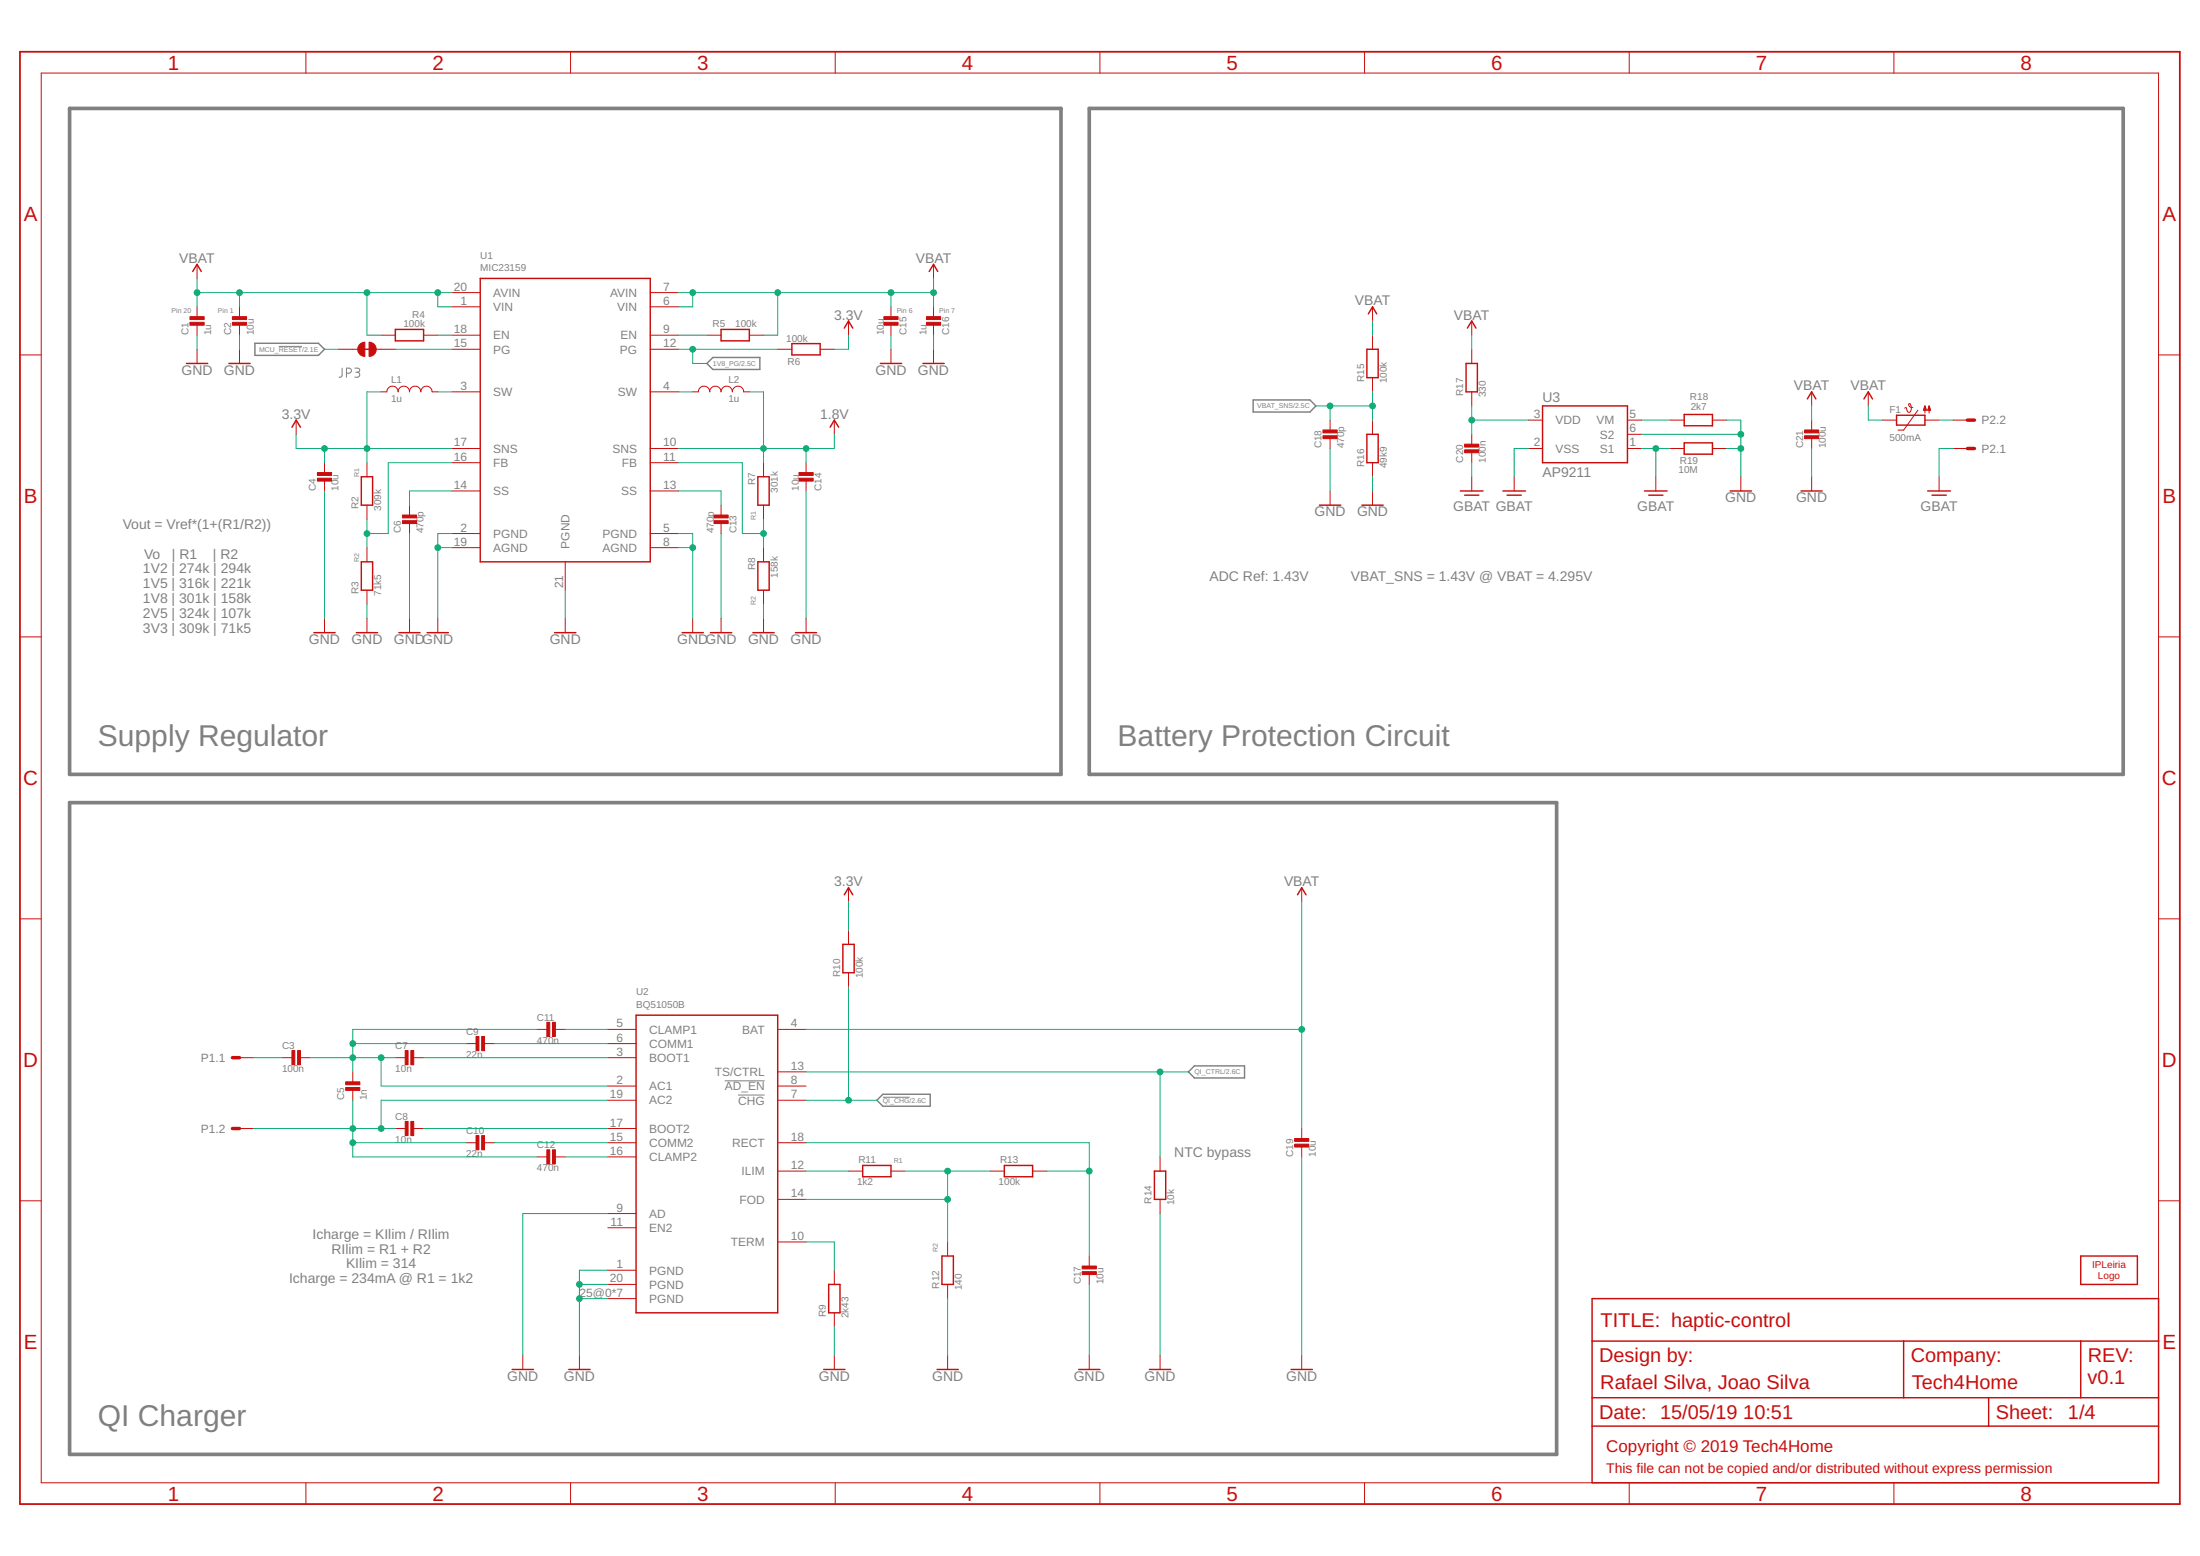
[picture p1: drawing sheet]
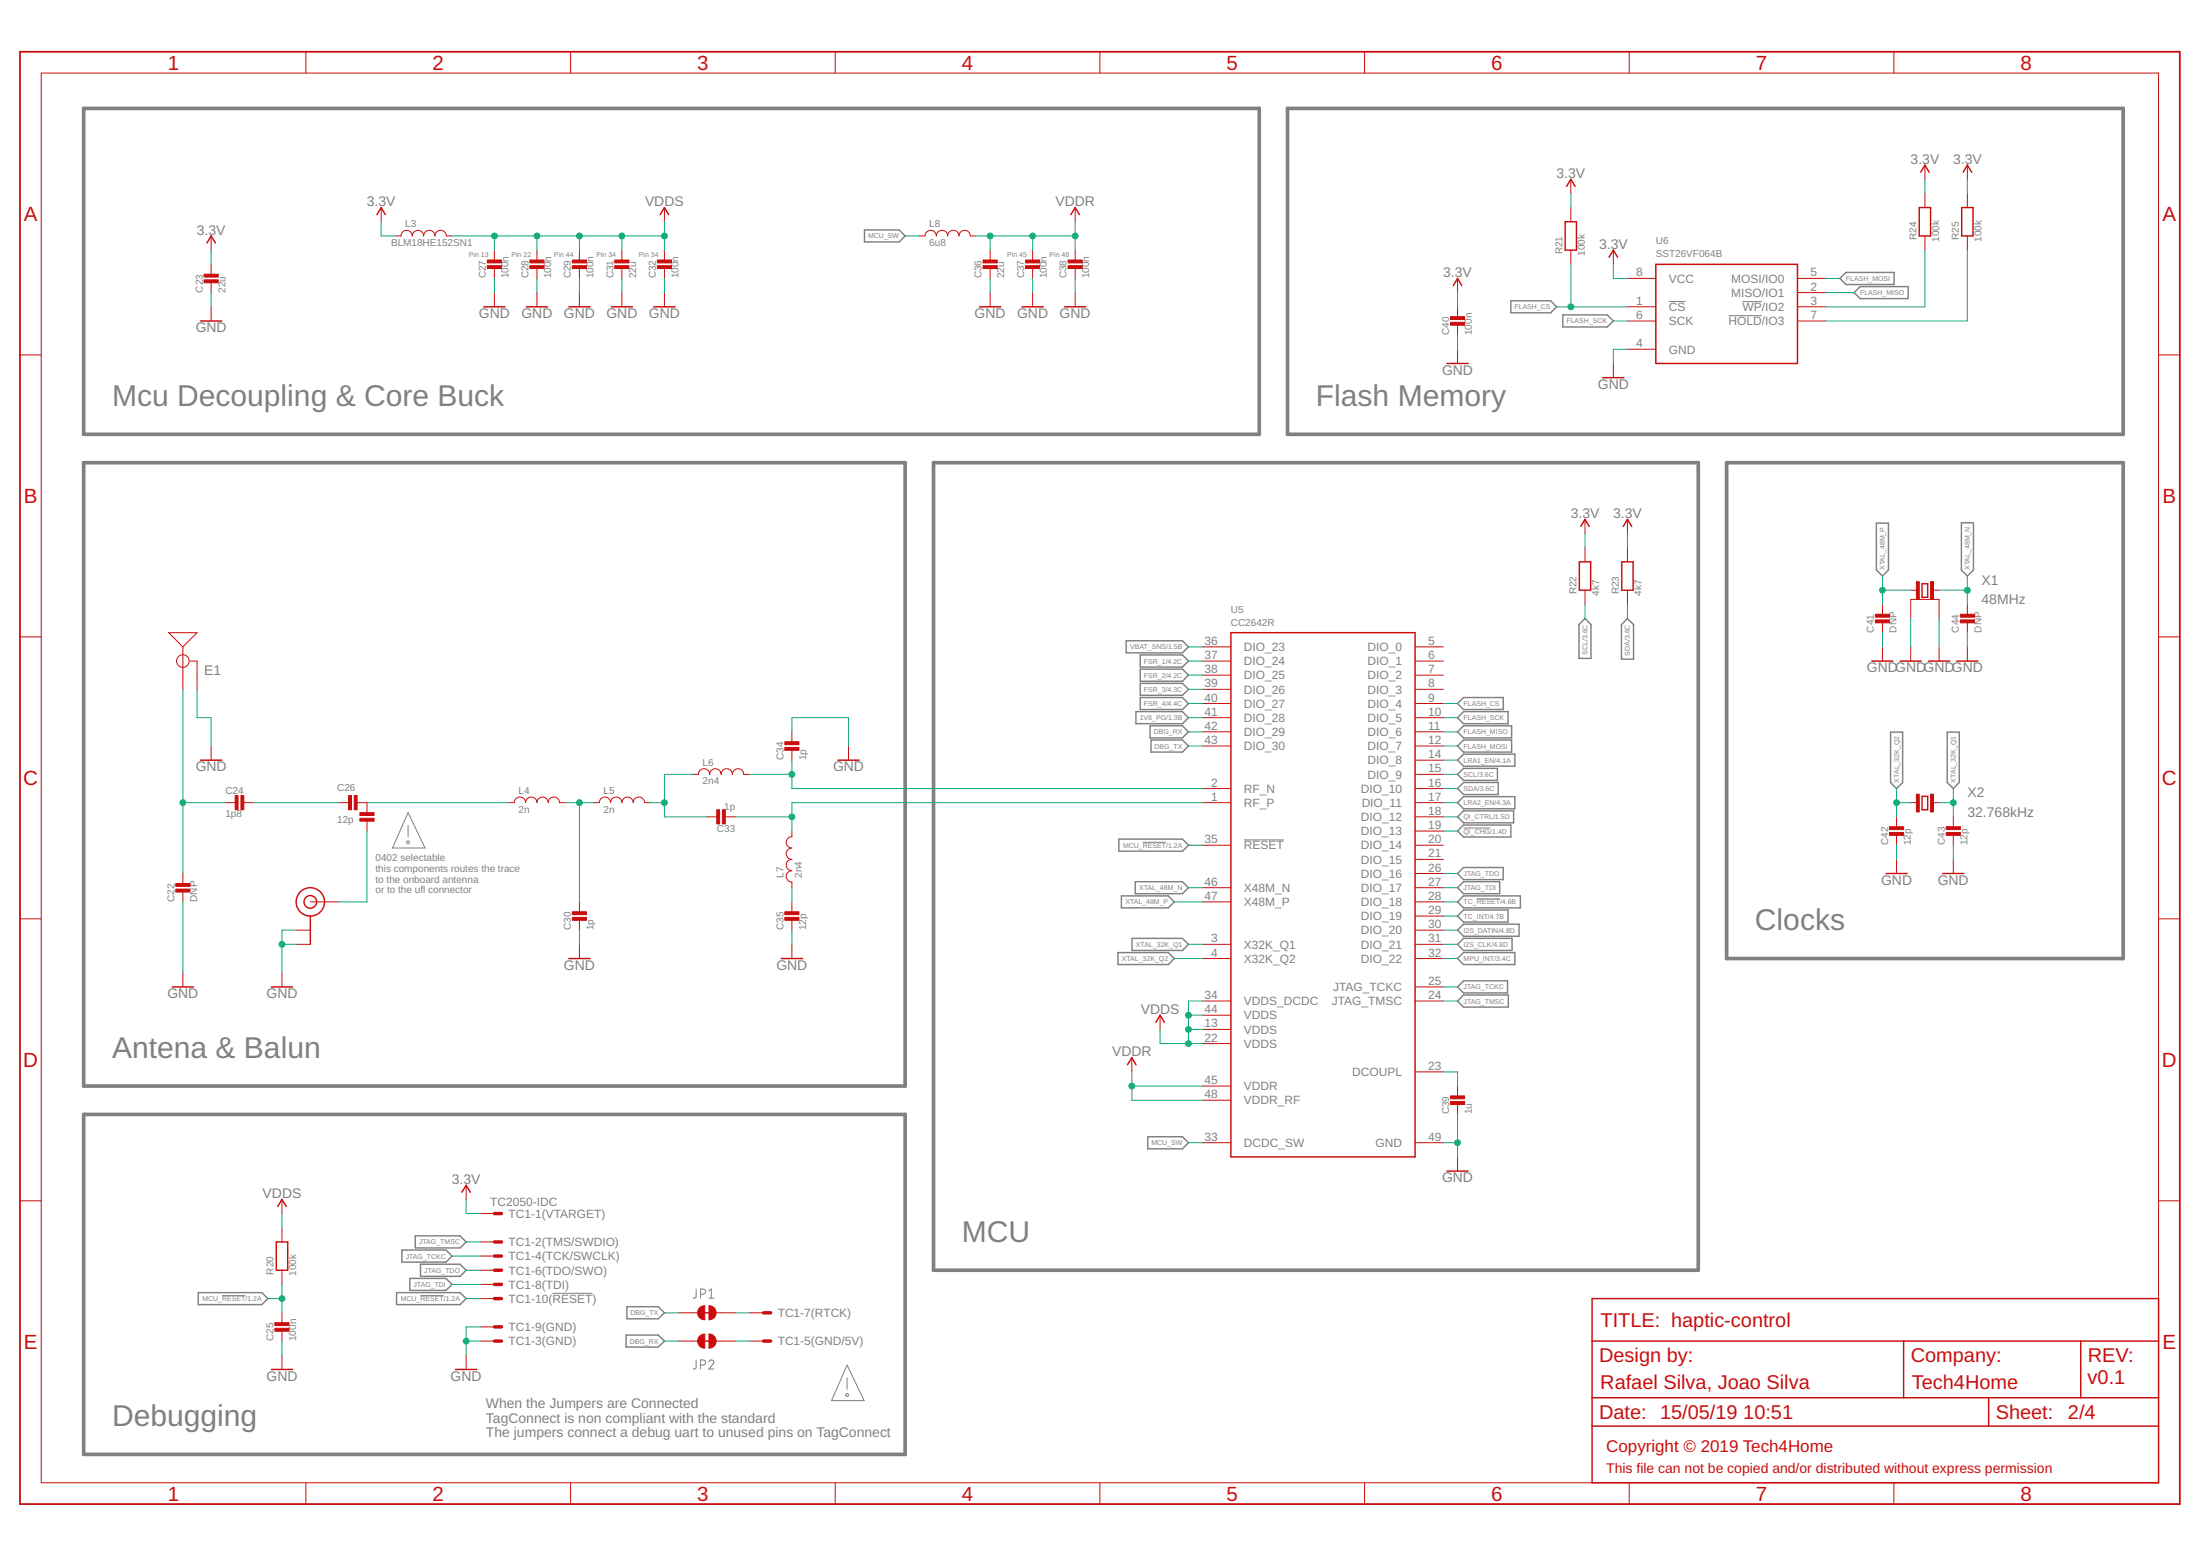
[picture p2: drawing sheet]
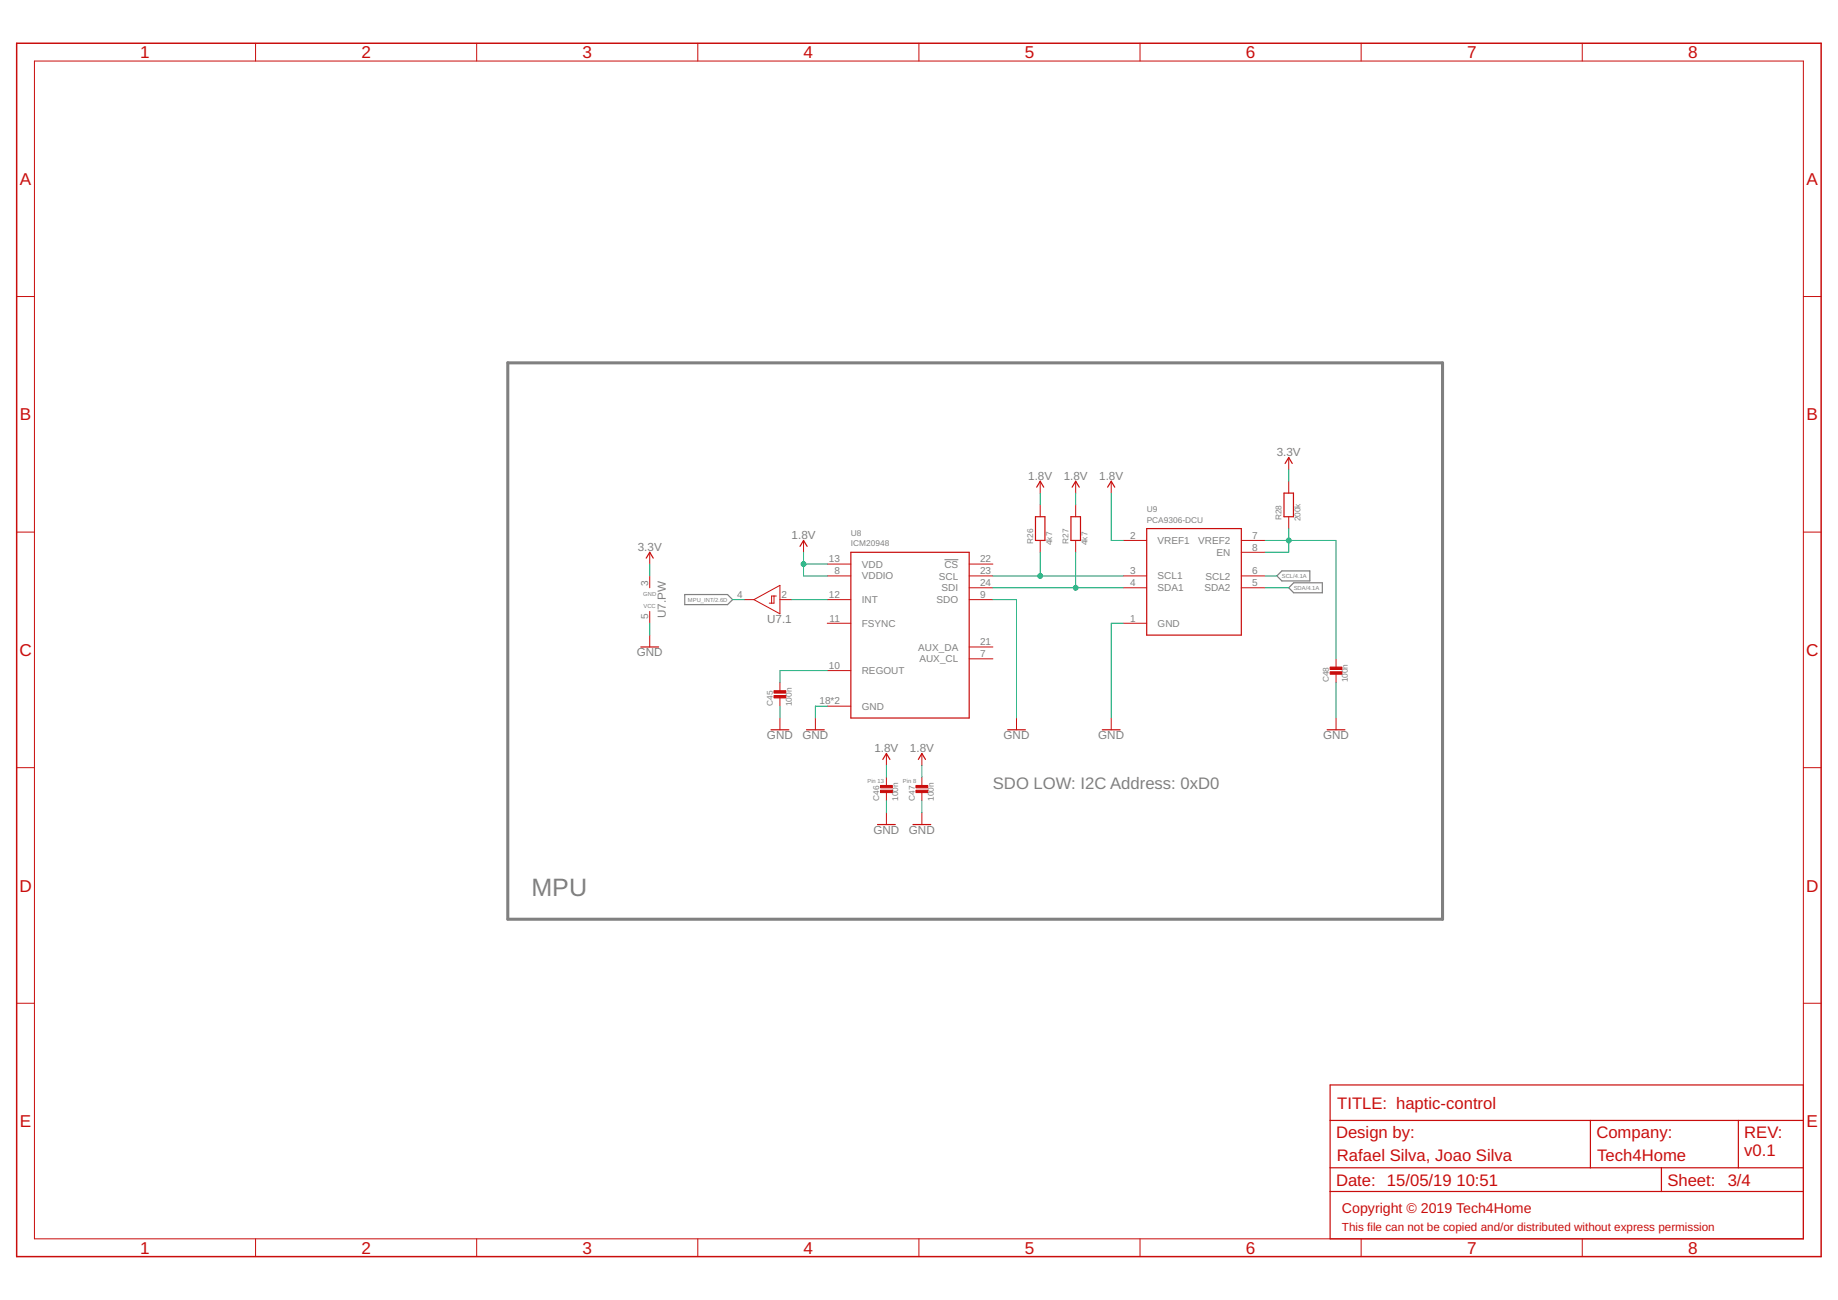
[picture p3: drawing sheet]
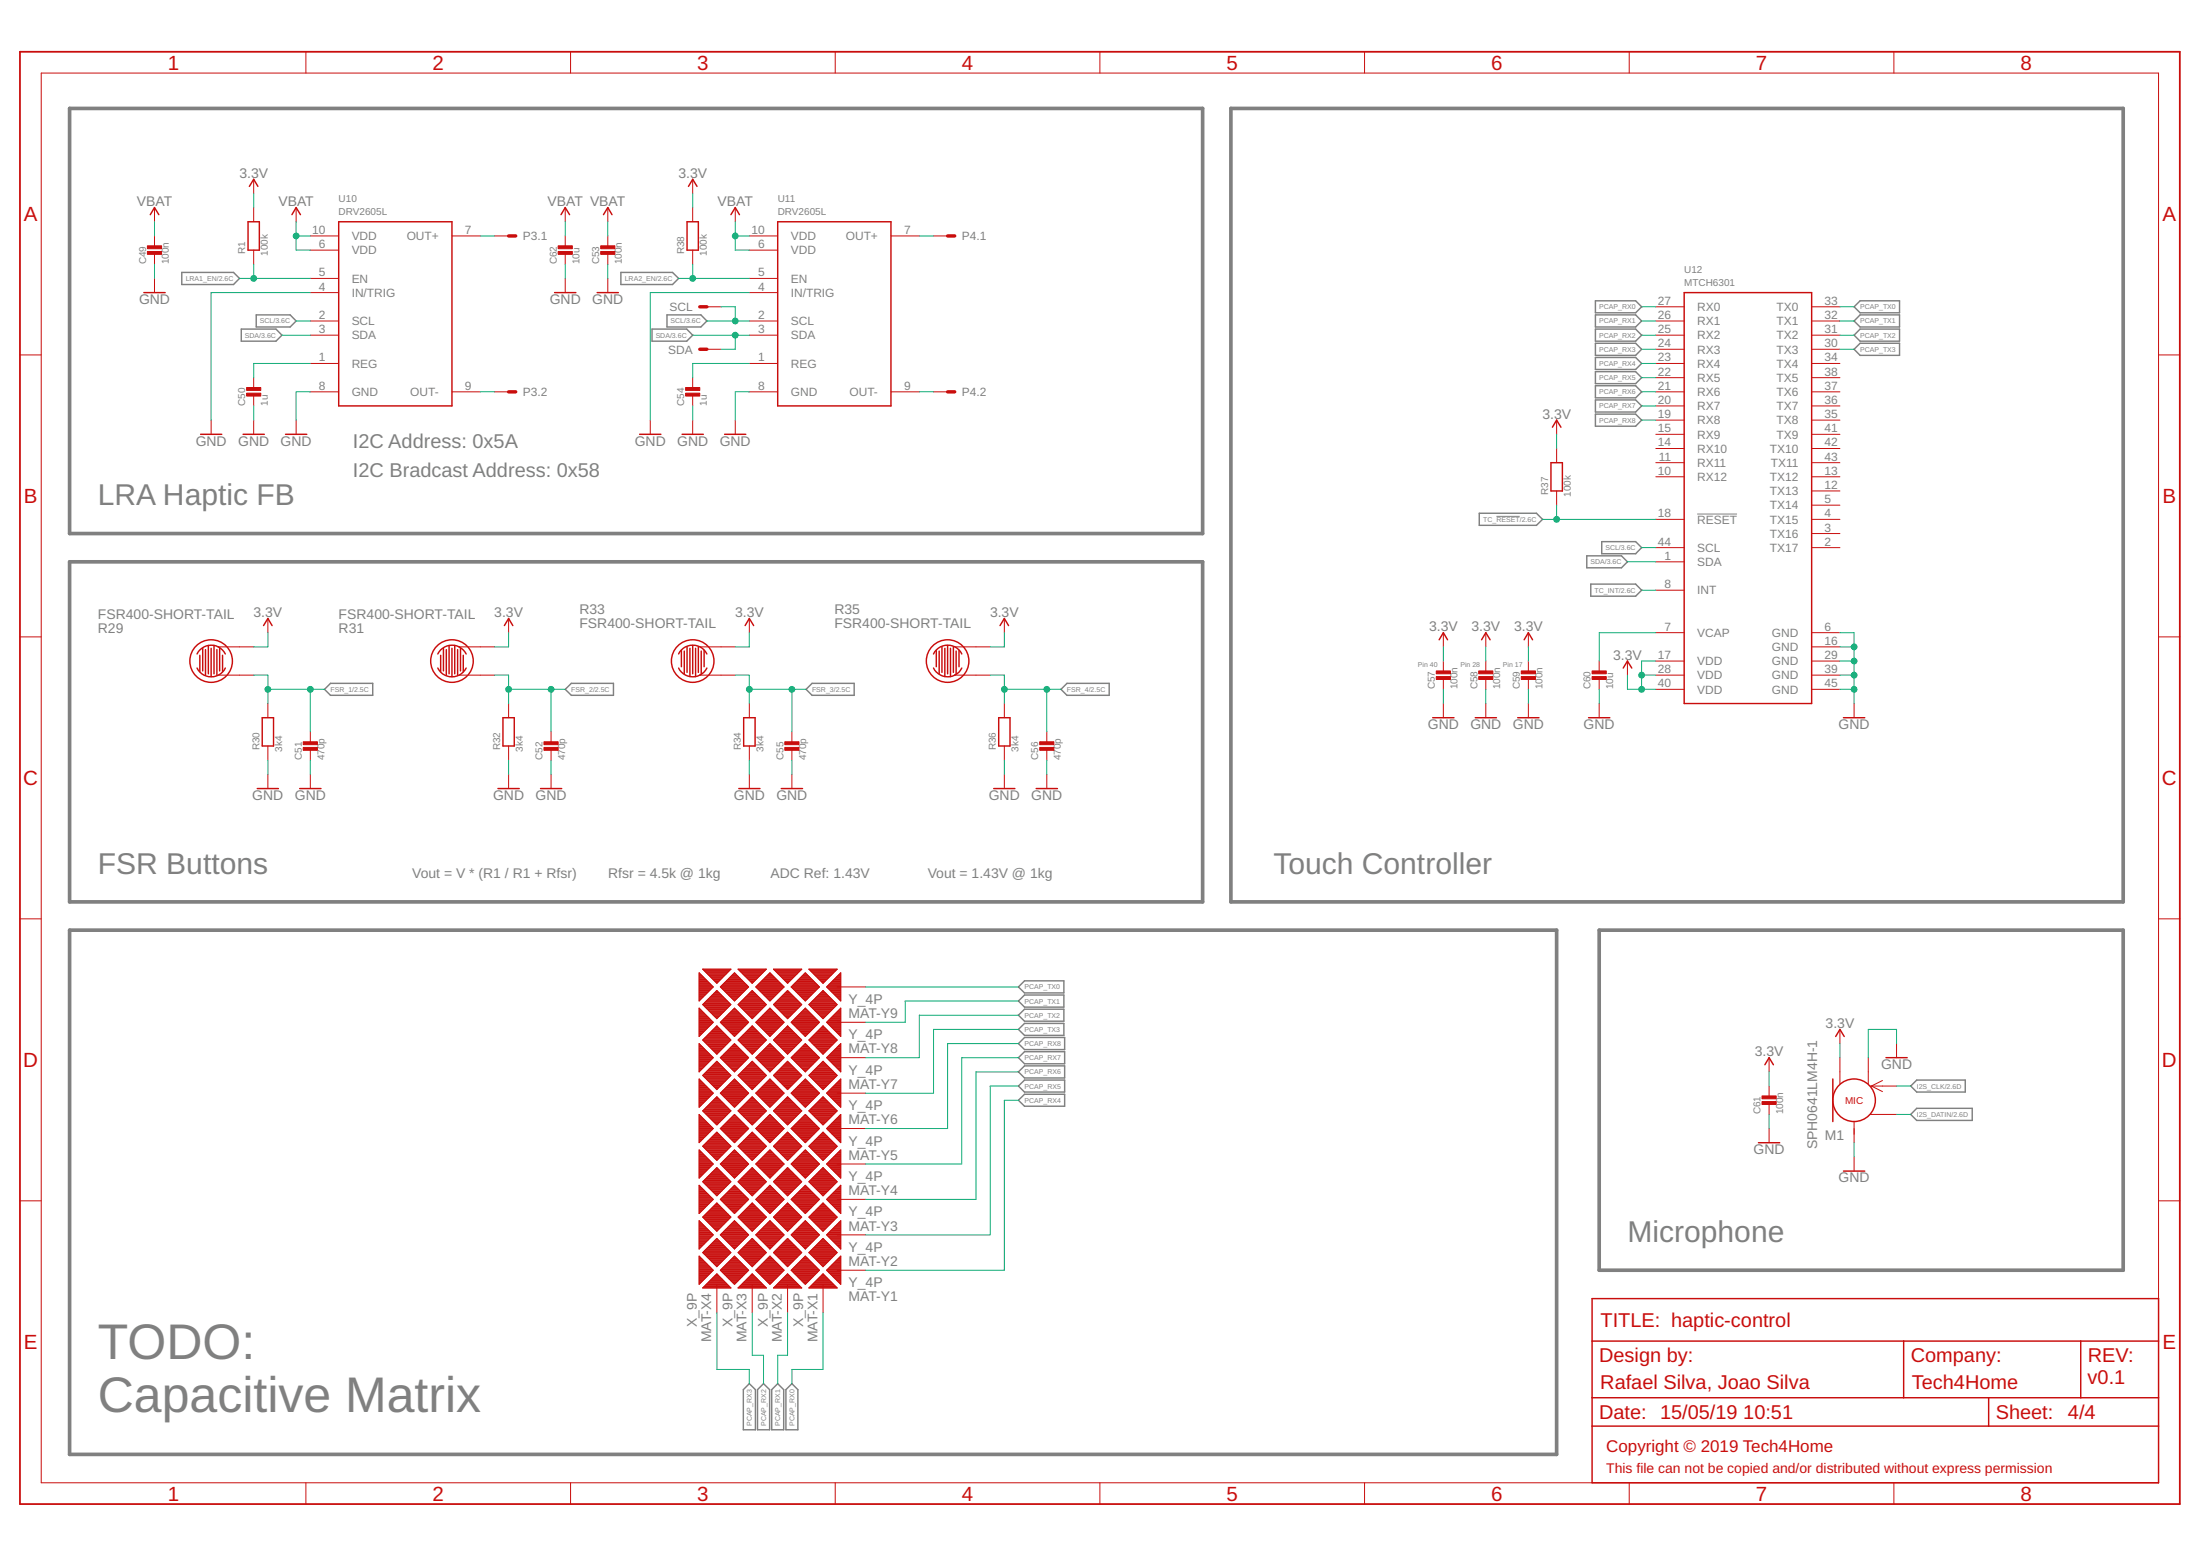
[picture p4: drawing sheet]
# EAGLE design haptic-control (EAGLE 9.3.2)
COMPANY: Tech4Home; CREVISION: v0.1; DESIGNER: Rafael Silva, Joao Silva; LICENSE: Copyright © 2019 Tech4Home; LINK: This file can not be copied and/or distributed without express permission

## Sheet 1 of 4: Power

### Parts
C1  1u  MLCC0603  [0603_WAVE]
C2  10u  MLCC0603  [0603_WAVE]
C3  100n  MLCC_0402  [_0402]
C4  10u  MLCC0603  [0603_WAVE]
C5  1n  MLCC_0402  [_0402]
C6  470p  MLCC_0402  [_0402]
C7  10n  MLCC_0402  [_0402]
C8  10n  MLCC_0402  [_0402]
C9  22n  MLCC_0402  [_0402]
C10  22n  MLCC_0402  [_0402]
C11  470n  MLCC_0402  [_0402]
C12  470n  MLCC_0402  [_0402]
C13  470p  MLCC_0402  [_0402]
C14  10u  MLCC0603  [0603_WAVE]
C15  10u  MLCC0603  [0603_WAVE]
C16  1u  MLCC0603  [0603_WAVE]
C17  10u  MLCC0603  [0603_WAVE]
C18  470p  MLCC_0402  [_0402]
C19  10u  MLCC0603  [0603_WAVE]
C20  100n  MLCC_0402  [_0402]
C21  100u  MLCC_1206  [_1206]
F1  500mA  PTC0805  [0805]
JP3  JUMPER-SMT_2_NC_TRACE_SILK  [SMT-JUMPER_2_NC_TRACE_SILK]
L1  1u  INDUCTOR_NC_0806  [_0806]
L2  1u  INDUCTOR_NC_0806  [_0806]
LOGO1  IPL-10MM  [IPL_10MM]
P1  2P-PAD_1X3.5  [PAD1X3_5MM-2P]
P2  2P-PAD_1X3.5  [PAD1X3_5MM-2P]
R2  309k  RESISTOR_0402  [_0402]
R3  71k5  RESISTOR_0402  [_0402]
R4  100k  RESISTOR_0402  [_0402]
R5  100k  RESISTOR_0402  [_0402]
R6  100k  RESISTOR_0402  [_0402]
R7  301k  RESISTOR_0402  [_0402]
R8  158k  RESISTOR_0402  [_0402]
R9  2k43  RESISTOR_0402  [_0402]
R10  100k  RESISTOR_0402  [_0402]
R11  1k2  RESISTOR_0402  [_0402]
R12  140  RESISTOR_0402  [_0402]
R13  100k  RESISTOR_0402  [_0402]
R14  10k  RESISTOR_0402  [_0402]
R15  100k  RESISTOR_0402  [_0402]
R16  49k9  RESISTOR_0402  [_0402]
R17  330  RESISTOR_0402  [_0402]
R18  2k7  RESISTOR_0402  [_0402]
R19  10M  RESISTOR_0402  [_0402]
U1  MIC23159  [VQFN20]
U2  BQ51050B  [VQFN20]
U3  AP9211  [DFN2030-6]

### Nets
1.8V: C14.P$1 L2.1 R7.1 U1.10(SNS) ; also sheet 3
1V8_PG: R6.1 U1.12(PG) ; also sheet 2
3.3V: C4.P$1 L1.1 R2.2 R6.2 R10.2 U1.17(SNS) ; also sheet 2,3,4
!QI_CHG: R10.1 U2.7(!CHG) ; also sheet 2
GBAT: C20.2 P2.1 R19.1 U3.1(S1) U3.2(VSS)
GND: C1.P$2 C2.P$2 C4.P$2 C6.2 C13.2 C14.P$2 C15.P$2 C16.P$2 C17.P$2 C18.2 C19.P$2 C21.2 R3.1 R8.2 R9.1 R12.1 R14.1 R16.1 R18.1 R19.2 U1.2(PGND) U1.5(PGND) U1.8(AGND) U1.19(AGND) U1.21(PGND) U2.1(PGND) U2.9(AD) U2.20(PGND) U2.25@0(PGND) U2.25@1(PGND) U2.25@2(PGND) U2.25@3(PGND) U2.25@4(PGND) U2.25@5(PGND) U2.25@6(PGND) U3.6(S2) ; also sheet 2,3,4
MCU_!RESET: JP3.1 ; also sheet 2
MPU_PWR: R5.1 U1.9(EN)
N$21: R18.2 U3.5(VM)
N$22: F1.1 P2.2
N$23: C20.1 R17.1 U3.3(VDD)
N$25: R2.1 R3.2 U1.16(FB)
N$26: R4.1 U1.18(EN)
N$28: L1.2 U1.3(SW)
N$29: C6.1 U1.14(SS)
N$30: L2.2 U1.4(SW)
N$31: C13.1 U1.13(SS)
N$32: R7.2 R8.1 U1.11(FB)
N$39: R11.2 R12.2 R13.1 U2.14(FOD)
N$40: R11.1 U2.12(ILIM)
N$41: C17.P$1 R13.2 U2.18(RECT)
N$42: R9.2 U2.10(TERM)
N$43: C11.1 U2.5(CLAMP1)
N$44: C9.1 U2.6(COMM1)
N$45: C7.1 U2.3(BOOT1)
N$46: C12.1 U2.16(CLAMP2)
N$47: C10.1 U2.15(COMM2)
N$48: C8.1 U2.17(BOOT2)
N$49: C5.2 C8.2 C10.2 C12.2 P1.2 U2.19(AC2)
N$50: C3.1 C5.1 C7.2 C9.2 C11.2 U2.2(AC1)
N$51: C3.2 P1.1
N$53: JP3.2 U1.15(PG)
QI_CTRL: R14.2 U2.13(TS/CTRL) ; also sheet 2
VBAT: C1.P$1 C2.P$1 C15.P$1 C16.P$1 C19.P$1 C21.1 F1.2 R4.2 R5.2 R15.2 R17.2 U1.1(VIN) U1.6(VIN) U1.7(AVIN) U1.20(AVIN) U2.4(BAT) ; also sheet 4
VBAT_SNS: C18.1 R15.1 R16.2 ; also sheet 2
Unconnected: U2.8(!AD_EN) U2.11(EN2)

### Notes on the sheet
- Pin 20 | Pin 1 | Pin 6 | Pin 7
- R1
- R1
- R2
- Vout = Vref*(1+(R1/R2))
  
   Vo   | R1    | R2    
  1V2 | 274k | 294k
  1V5 | 316k | 221k
  1V8 | 301k | 158k
  2V5 | 324k | 107k
  3V3 | 309k | 71k5
- ADC Ref: 1.43V | VBAT_SNS = 1.43V @ VBAT = 4.295V
- R2
- Supply Regulator | Battery Protection Circuit
- NTC bypass
- R1
- R2
- Icharge = KIlim / RIlim
  RIlim = R1 + R2
  KIlim = 314
  Icharge = 234mA @ R1 = 1k2
- QI Charger

## Sheet 2 of 4: MCU

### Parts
A1  U.FL  [U.FL]
C22  DNP  MLCC_0402  [_0402]
C23  22u  MLCC0603  [0603_WAVE]
C24  1p8  MLCC_0402  [_0402]
C25  100n  MLCC_0402  [_0402]
C26  12p  MLCC_SEL  [_0402_SEL]
C27  100n  MLCC_0402  [_0402]
C28  100n  MLCC_0402  [_0402]
C29  100n  MLCC_0402  [_0402]
C30  1p  MLCC_0402  [_0402]
C31  22u  MLCC0603  [0603_WAVE]
C32  100n  MLCC_0402  [_0402]
C33  1p  MLCC_0402  [_0402]
C34  1p  MLCC_0402  [_0402]
C35  12p  MLCC_0402  [_0402]
C36  22u  MLCC0603  [0603_WAVE]
C37  100n  MLCC_0402  [_0402]
C38  100n  MLCC_0402  [_0402]
C39  1u  MLCC0603  [0603_WAVE]
C40  100n  MLCC_0402  [_0402]
C41  DNP  MLCC_0402  [_0402]
C42  12p  MLCC_0402  [_0402]
C43  12p  MLCC_0402  [_0402]
C44  DNP  MLCC_0402  [_0402]
E1  2.4GHZTRACE-15.2MM  [TRACE_ANTENNA_2.4GHZ_15.2MM]
JP1  JUMPER-SMT_2_NC_TRACE_SILK  [SMT-JUMPER_2_NC_TRACE_SILK]
JP2  JUMPER-SMT_2_NC_TRACE_SILK  [SMT-JUMPER_2_NC_TRACE_SILK]
L3  BLM18HE152SN1  INDUCTOR_NC_0603  [_0603]
L4  2n  INDUCTOR_NC_0402  [_0402]
L5  2n  INDUCTOR_NC_0402  [_0402]
L6  2n4  INDUCTOR_NC_0402  [_0402]
L7  2n4  INDUCTOR_NC_0402  [_0402]
L8  6u8  INDUCTOR_NC_0806  [_0806]
R20  100k  RESISTOR_0402  [_0402]
R21  100k  RESISTOR_0402  [_0402]
R22  4k7  RESISTOR_0402  [_0402]
R23  4k7  RESISTOR_0402  [_0402]
R24  100k  RESISTOR_0402  [_0402]
R25  100k  RESISTOR_0402  [_0402]
TC1  TC2050-IDC  [TC2050-IDC]
U5  CC2642R  [QFN48]
U6  SST26VF064B  [WSOIC8]
X1  48MHz  CRYSTAL_4P  [4-SMD-3225]
X2  32.768kHz  CRYSTAL2-SMD-3215  [2-SMD-3215]

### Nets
1V8_PG: U5.41(DIO_28) ; also sheet 1
3.3V: C23.P$1 C40.1 L3.1 R21.2 R22.2 R23.2 R24.2 R25.2 TC1.1 U6.8(VCC) ; also sheet 1,3,4
!QI_CHG: U5.19(DIO_13) ; also sheet 1
DBG_RX: JP2.1 U5.42(DIO_29)
DBG_TX: JP1.1 U5.43(DIO_30)
FLASH_CS: R21.1 U5.9(DIO_4) U6.1(!CS!)
FLASH_MISO: U5.11(DIO_6) U6.2(MISO/IO1)
FLASH_MOSI: U5.12(DIO_7) U6.5(MOSI/IO0)
FLASH_SCK: U5.10(DIO_5) U6.6(SCK)
FSR_1: U5.37(DIO_24) ; also sheet 4
FSR_2: U5.38(DIO_25) ; also sheet 4
FSR_3: U5.39(DIO_26) ; also sheet 4
FSR_4: U5.40(DIO_27) ; also sheet 4
GND: A1.P$1(GND) A1.P$2(GND) C22.2 C23.P$2 C25.2 C27.2 C28.2 C29.2 C30.2 C31.P$2 C32.2 C34.1 C35.2 C36.P$2 C37.2 C38.2 C39.P$2 C40.2 C41.2 C42.2 C43.2 C44.2 E1.GND TC1.3 TC1.9 U5.49(GND) U6.4(GND) X1.2(GND) X1.4(GND) ; also sheet 1,3,4
I2S_CLK: U5.31(DIO_21) ; also sheet 4
I2S_DATIN: U5.30(DIO_20) ; also sheet 4
JTAG_TCKC: TC1.4 U5.25(JTAG_TCKC)
JTAG_TDI: TC1.8 U5.27(DIO_17)
JTAG_TDO: TC1.6 U5.26(DIO_16)
JTAG_TMSC: TC1.2 U5.24(JTAG_TMSC)
LRA1_EN: U5.14(DIO_8) ; also sheet 4
LRA2_EN: U5.17(DIO_11) ; also sheet 4
MCU_!RESET: C25.1 R20.1 TC1.10 U5.35(!RESET) ; also sheet 1
MCU_SW: L8.1 U5.33(DCDC_SW)
MPU_INT: U5.32(DIO_22) ; also sheet 3
N$1: C34.2 L6.2 U5.2(RF_N)
N$2: C39.P$1 U5.23(DCOUPL)
N$3: C33.2 L7.2 U5.1(RF_P)
N$7: R24.1 U6.3(!WP!/IO2)
N$8: R25.1 U6.7(!HOLD!/IO3)
N$12: C26.1(I) L4.1
N$13: C24.1 C26.3(O2)
N$14: C35.1 L7.1
N$15: C33.1 L5.2 L6.1
N$16: C30.1 L4.2 L5.1
N$17: C22.1 C24.2 E1.ANT(SIGNAL)
N$18: A1.P$3(SIGNAL) C26.2(O1)
N$19: JP2.2 TC1.5
N$20: JP1.2 TC1.7
QI_CTRL: U5.18(DIO_12) ; also sheet 1
SCL: R22.1 U5.15(DIO_9) ; also sheet 3,4
SDA: R23.1 U5.16(DIO_10) ; also sheet 3,4
TC_!RESET: U5.28(DIO_18) ; also sheet 4
TC_INT: U5.29(DIO_19) ; also sheet 4
VBAT_SNS: U5.36(DIO_23) ; also sheet 1
VDDR: C36.P$1 C37.1 C38.1 L8.2 U5.45(VDDR) U5.48(VDDR_RF)
VDDS: C27.1 C28.1 C29.1 C31.P$1 C32.1 L3.2 R20.2 U5.13(VDDS) U5.22(VDDS) U5.34(VDDS_DCDC) U5.44(VDDS)
XTAL_32K_Q1: C43.1 U5.3(X32K_Q1) X2.2
XTAL_32K_Q2: C42.1 U5.4(X32K_Q2) X2.1
XTAL_48M_N: C44.1 U5.46(X48M_N) X1.3
XTAL_48M_P: C41.1 U5.47(X48M_P) X1.1
Unconnected: U5.5(DIO_0) U5.6(DIO_1) U5.7(DIO_2) U5.8(DIO_3) U5.20(DIO_14) U5.21(DIO_15)

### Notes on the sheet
- Pin 13 | Pin 22 | Pin 44 | Pin 34 | Pin 34 | Pin 45 | Pin 48
- Mcu Decoupling & Core Buck | Flash Memory
- 0402 selectable
  this components routes the trace 
  to the onboard antenna 
  or to the ufl connector
- Clocks
- Antena & Balun
- MCU
- Debugging
- When the Jumpers are Connected
  TagConnect is non compliant with the standard
  The jumpers connect a debug uart to unused pins on TagConnect

## Sheet 3 of 4: MPU

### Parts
C45  100n  MLCC_0402  [_0402]
C46  100n  MLCC_0402  [_0402]
C47  100n  MLCC_0402  [_0402]
C48  100n  MLCC_0402  [_0402]
R26  4k7  RESISTOR_0402  [_0402]
R27  4k7  RESISTOR_0402  [_0402]
R28  200k  RESISTOR_0402  [_0402]
U7  74LVC1G17  [SC70-5]
U8  ICM20948  [QFN20]
U9  PCA9306-DCU  [VSSOP8]

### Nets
1.8V: C46.1 C47.1 R26.2 R27.2 U8.8(VDDIO) U8.13(VDD) U9.2(VREF1) ; also sheet 1
3.3V: R28.2 U7.3(.PW:GND) ; also sheet 1,2,4
GND: C45.2 C46.2 C47.2 C48.2 U7.5(.PW:VCC) U8.9(SDO) U8.18(GND) U8.20(GND) U9.1(GND) ; also sheet 1,2,4
MPU_INT: U7.4(.1:Y) ; also sheet 2
N$4: U7.2(.1:A) U8.12(INT)
N$5: R26.1 U8.23(SCL) U9.3(SCL1)
N$6: R27.1 U8.24(SDI) U9.4(SDA1)
N$9: C45.1 U8.10(REGOUT)
N$11: C48.1 R28.1 U9.7(VREF2) U9.8(EN)
SCL: U9.6(SCL2) ; also sheet 2,4
SDA: U9.5(SDA2) ; also sheet 2,4
Unconnected: U8.7(AUX_CL) U8.11(FSYNC) U8.21(AUX_DA) U8.22(!CS)

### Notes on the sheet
- Pin 13 | Pin 8
- SDO LOW: I2C Address: 0xD0
- MPU

## Sheet 4 of 4: Interface

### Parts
C49  100n  MLCC_0402  [_0402]
C50  1u  MLCC0603  [0603_WAVE]
C51  470p  MLCC_0402  [_0402]
C52  470p  MLCC_0402  [_0402]
C53  100n  MLCC_0402  [_0402]
C54  1u  MLCC0603  [0603_WAVE]
C55  470p  MLCC_0402  [_0402]
C56  470p  MLCC_0402  [_0402]
C57  100n  MLCC_0402  [_0402]
C58  100n  MLCC_0402  [_0402]
C59  100n  MLCC_0402  [_0402]
C60  10u  MLCC0603  [0603_WAVE]
C61  100n  MLCC_0402  [_0402]
C62  10u  MLCC0603  [0603_WAVE]
M1  SPH0641LM4H-1  [SPH0641LM4H-1]
MAT-X1  X_9P  [TOUCH_X_9P]
MAT-X2  X_9P  [TOUCH_X_9P]
MAT-X3  X_9P  [TOUCH_X_9P]
MAT-X4  X_9P  [TOUCH_X_9P]
MAT-Y1  Y_4P  [TOUCH_Y_4P]
MAT-Y2  Y_4P  [TOUCH_Y_4P]
MAT-Y3  Y_4P  [TOUCH_Y_4P]
MAT-Y4  Y_4P  [TOUCH_Y_4P]
MAT-Y5  Y_4P  [TOUCH_Y_4P]
MAT-Y6  Y_4P  [TOUCH_Y_4P]
MAT-Y7  Y_4P  [TOUCH_Y_4P]
MAT-Y8  Y_4P  [TOUCH_Y_4P]
MAT-Y9  Y_4P  [TOUCH_Y_4P]
P3  2P-PAD_1X3.5  [PAD1X3_5MM-2P]
P4  2P-PAD_1X3.5  [PAD1X3_5MM-2P]
R1  100k  RESISTOR_0402  [_0402]
R29  FSR400-SHORT-TAIL  [FSR400-SHORT-TAIL]
R30  3k4  RESISTOR_0402  [_0402]
R31  FSR400-SHORT-TAIL  [FSR400-SHORT-TAIL]
R32  3k4  RESISTOR_0402  [_0402]
R33  FSR400-SHORT-TAIL  [FSR400-SHORT-TAIL]
R34  3k4  RESISTOR_0402  [_0402]
R35  FSR400-SHORT-TAIL  [FSR400-SHORT-TAIL]
R36  3k4  RESISTOR_0402  [_0402]
R37  100k  RESISTOR_0402  [_0402]
R38  100k  RESISTOR_0402  [_0402]
SCL  TEST_POINT  [TEST_POINT]
SDA  TEST_POINT  [TEST_POINT]
U10  DRV2605L  [VSSOP10]
U11  DRV2605L  [VSSOP10]
U12  MTCH6301  [QFN44]

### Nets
3.3V: C57.1 C58.1 C59.1 C61.1 M1.5(VCC) R1.2 R29.2 R31.2 R33.1 R35.1 R37.2 R38.2 U12.17(VDD) U12.28(VDD) U12.40(VDD) ; also sheet 1,2,3
FSR_1: C51.1 R29.1 R30.2 ; also sheet 2
FSR_2: C52.1 R31.1 R32.2 ; also sheet 2
FSR_3: C55.1 R33.2 R34.2 ; also sheet 2
FSR_4: C56.1 R35.2 R36.2 ; also sheet 2
GND: C49.2 C50.P$2 C51.2 C52.2 C53.2 C54.P$2 C55.2 C56.2 C57.2 C58.2 C59.2 C60.P$2 C61.2 C62.P$2 M1.2(SEL) M1.3(GND) R30.1 R32.1 R34.1 R36.1 U10.4(IN/TRIG) U10.8(GND) U11.4(IN/TRIG) U11.8(GND) U12.6(GND) U12.16(GND) U12.29(GND) U12.39(GND) U12.45(GND) ; also sheet 1,2,3
I2S_CLK: M1.4(CLK) ; also sheet 2
I2S_DATIN: M1.1(DAT) ; also sheet 2
LRA1_EN: R1.1 U10.5(EN) ; also sheet 2
LRA2_EN: R38.1 U11.5(EN) ; also sheet 2
N$10: C60.P$1 U12.7(VCAP)
N$27: P3.1 U10.7(OUT+)
N$33: P3.2 U10.9(OUT-)
N$34: P4.1 U11.7(OUT+)
N$35: P4.2 U11.9(OUT-)
N$36: C50.P$1 U10.1(REG)
N$37: C54.P$1 U11.1(REG)
PCAP_RX0: MAT-X1.P$2 U12.27(RX0)
PCAP_RX1: MAT-X2.P$2 U12.26(RX1)
PCAP_RX2: MAT-X3.P$2 U12.25(RX2)
PCAP_RX3: MAT-X4.P$2 U12.24(RX3)
PCAP_RX4: MAT-Y1.P$2 MAT-Y1.P$3 MAT-Y1.P$4 MAT-Y1.P$5 MAT-Y1.P$8 U12.23(RX4)
PCAP_RX5: MAT-Y2.P$2 MAT-Y2.P$3 MAT-Y2.P$4 MAT-Y2.P$5 MAT-Y2.P$8 U12.22(RX5)
PCAP_RX6: MAT-Y3.P$2 MAT-Y3.P$3 MAT-Y3.P$4 MAT-Y3.P$5 MAT-Y3.P$8 U12.21(RX6)
PCAP_RX7: MAT-Y4.P$2 MAT-Y4.P$3 MAT-Y4.P$4 MAT-Y4.P$5 MAT-Y4.P$8 U12.20(RX7)
PCAP_RX8: MAT-Y5.P$2 MAT-Y5.P$3 MAT-Y5.P$4 MAT-Y5.P$5 MAT-Y5.P$8 U12.19(RX8)
PCAP_TX0: MAT-Y9.P$2 MAT-Y9.P$3 MAT-Y9.P$4 MAT-Y9.P$5 MAT-Y9.P$8 U12.33(TX0)
PCAP_TX1: MAT-Y8.P$2 MAT-Y8.P$3 MAT-Y8.P$4 MAT-Y8.P$5 MAT-Y8.P$8 U12.32(TX1)
PCAP_TX2: MAT-Y7.P$2 MAT-Y7.P$3 MAT-Y7.P$4 MAT-Y7.P$5 MAT-Y7.P$8 U12.31(TX2)
PCAP_TX3: MAT-Y6.P$2 MAT-Y6.P$3 MAT-Y6.P$4 MAT-Y6.P$5 MAT-Y6.P$8 U12.30(TX3)
SCL: SCL.1(S) U10.2(SCL) U11.2(SCL) U12.44(SCL) ; also sheet 2,3
SDA: SDA.1(S) U10.3(SDA) U11.3(SDA) U12.1(SDA) ; also sheet 2,3
TC_!RESET: R37.1 U12.18(!RESET) ; also sheet 2
TC_INT: U12.8(INT) ; also sheet 2
VBAT: C49.1 C53.1 C62.P$1 U10.6(VDD) U10.10(VDD) U11.6(VDD) U11.10(VDD) ; also sheet 1
Unconnected: U12.2(TX17) U12.3(TX16) U12.4(TX15) U12.5(TX14) U12.10(RX12) U12.11(RX11) U12.12(TX13) U12.13(TX12) U12.14(RX10) U12.15(RX9) U12.34(TX4) U12.35(TX8) U12.36(TX7) U12.37(TX6) U12.38(TX5) U12.41(TX9) U12.42(TX10) U12.43(TX11)

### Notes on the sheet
- I2C Address: 0x5A
- I2C Bradcast Address: 0x58
- LRA Haptic FB
- Pin 40 | Pin 28 | Pin 17
- FSR Buttons | Vout = V * (R1 / R1 + Rfsr) | Rfsr = 4.5k @ 1kg | ADC Ref: 1.43V | Vout = 1.43V @ 1kg | Touch Controller
- Microphone
- TODO:
  Capacitive Matrix
